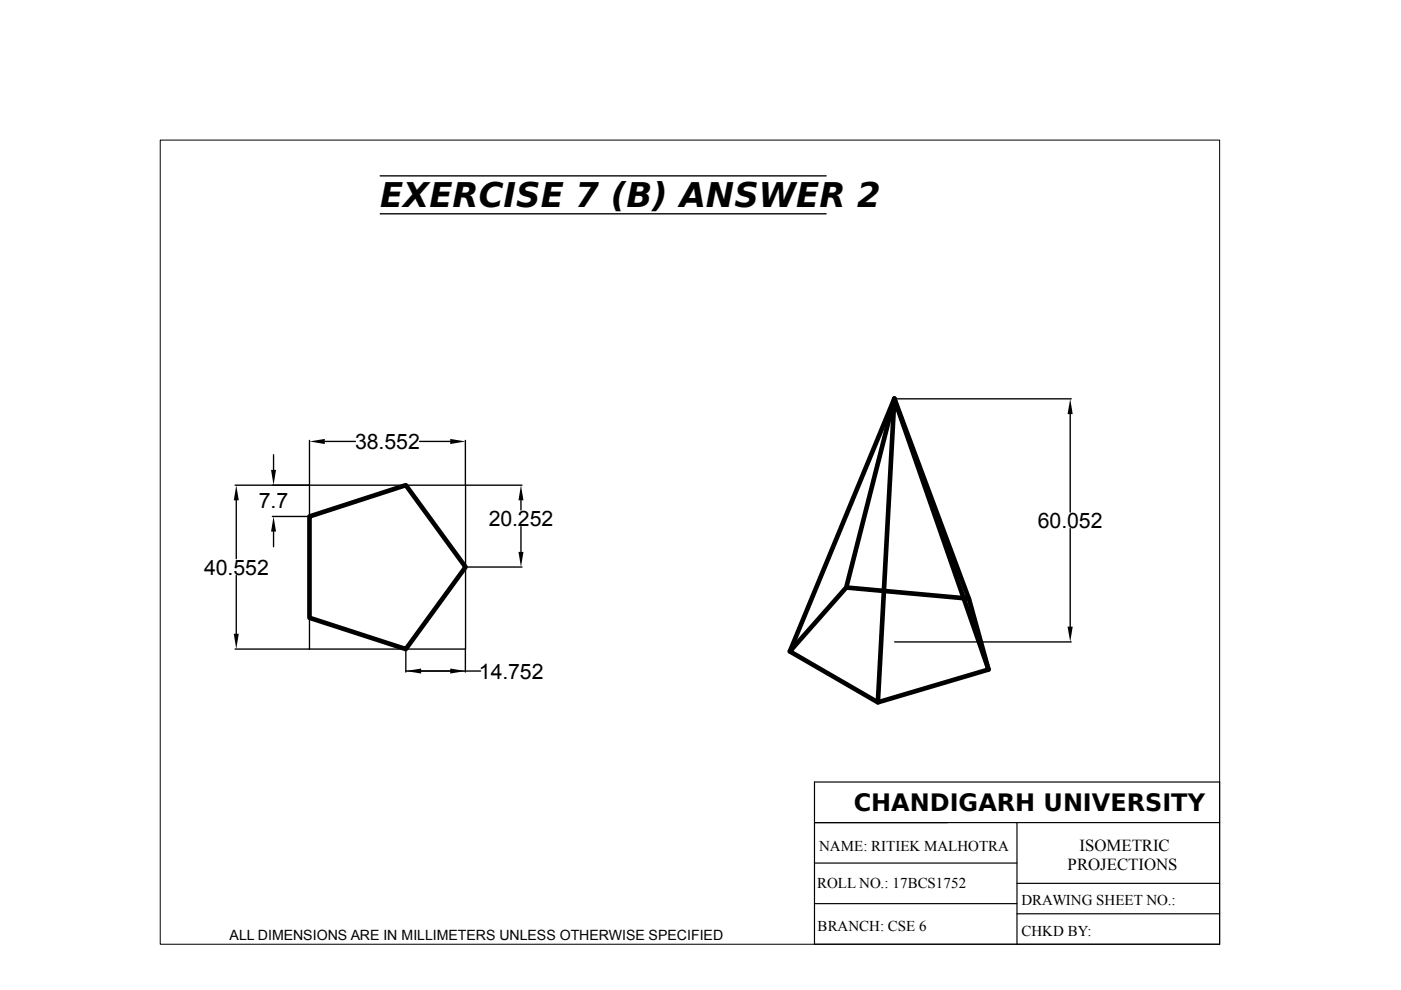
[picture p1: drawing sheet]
<svg xmlns="http://www.w3.org/2000/svg" width="297mm" height="210mm" viewBox="0 0 297 210" stroke-linecap="round" stroke-linejoin="round" font-family="sans-serif">
<path d="M189.6 84.5l20 57.5M189.6 84.5l-22.1 53.6M189.6 84.5l-10.2 40.1M189.6 84.5l15.8 42.5M189.6 84.6l-3.5 64.3M65.6 109.5l20.4-6.6 12.7 17.3-12.7 17.4-20.4-6.6zM179.4 124.6l26 2.3 4.2 15.1-23.5 6.9-18.6-10.8z" fill="none" stroke="#000" stroke-width=".99"/>
<g fill="none" stroke="#000" stroke-width=".29">
<path d="M80.6 37.3h94.6M80.6 45.3h94.6M58 96.4v3.2M65.6 93.4v9.4M68.9 93.6h6.5M89 93.6h6.5M98.7 93.4v9.4M189.7 84.6h37.4M226.9 87.8v20.8M49.8 102.9h15.7M50.1 106.1v12.4M57.7 109.5h7.8"/>
<path d="M58 112.7v3.2M65.6 102.9h33.1v34.7h-33.1zM98.7 102.9h12M110.5 106.1v2M110.5 111.7v5.3M226.9 112.1v20.8M49.8 137.6h15.7M50.1 122v12.4M86 137.7v4.8M98.7 137.7v4.8M98.7 120.2h12M189.7 136.1h37.4"/>
<path d="M86 142.3h15.9"/>
</g>
<path d="M57.5 99.6h1l-.5 3.3zM65.6 93.6l3.3-.5v1.1zM95.5 93.1l3.2 .5-3.2 .6zM226.9 84.6l.5 3.2h-1.1zM50.1 102.9l.5 3.2h-1zM58 109.5l.5 3.2h-1zM109.9 117h1.1l-.5 3.2zM110.5 102.9l.5 3.2h-1.1zM49.6 134.4h1l-.5 3.2zM226.3 132.9h1.1l-.5 3.2zM86 142.3l3.3-.6v1.1zM95.5 141.7l3.2 .6-3.2 .5z" fill="#000"/>
<path d="M34 29.7h224.6v170.5h-224.6z" fill="none" stroke="#000" stroke-width=".21"/>
<path d="M172.7 174.4h85.9M172.7 165.8h85.9v34.4h-85.9zM215.6 174.4v25.8M172.7 191.6h42.9M172.7 183h42.9M215.6 187.3h43M215.6 193.7h43" fill="none" stroke="#000" stroke-width=".25"/>
<text font-size="7.2" x="80.6" y="43.8">EXERCISE 7 (B) ANSWER 2</text>
<text font-size="5.1" x="181" y="172">CHANDIGARH UNIVERSITY</text>
<g font-size="4.5">
<text x="75.3" y="95.2">38.552</text>
<text x="54.9" y="107.8">7.7</text>
<text x="103.6" y="111.5">20.252</text>
<text x="220" y="111.9">60.052</text>
<text x="43.3" y="121.8">40.552</text>
<text x="101.5" y="143.9">14.752</text>
</g>
<g font-size="3.6">
<text x="226.3" y="184.5">PROJECTIONS</text>
<text x="228.8" y="180.4">ISOMETRIC</text>
</g>
<g font-size="3.2">
<text x="173.7" y="180.5">NAME: RITIEK MALHOTRA</text>
<text x="173.2" y="188.3">ROLL NO.: 17BCS1752</text>
<text x="216.6" y="192">DRAWING SHEET NO.:</text>
<text x="173.4" y="197.5">BRANCH: CSE 6</text>
<text x="216.6" y="198.4">CHKD BY:</text>
</g>
<text font-size="3" x="48.7" y="199.3">ALL DIMENSIONS ARE IN MILLIMETERS UNLESS OTHERWISE SPECIFIED</text>
</svg>
